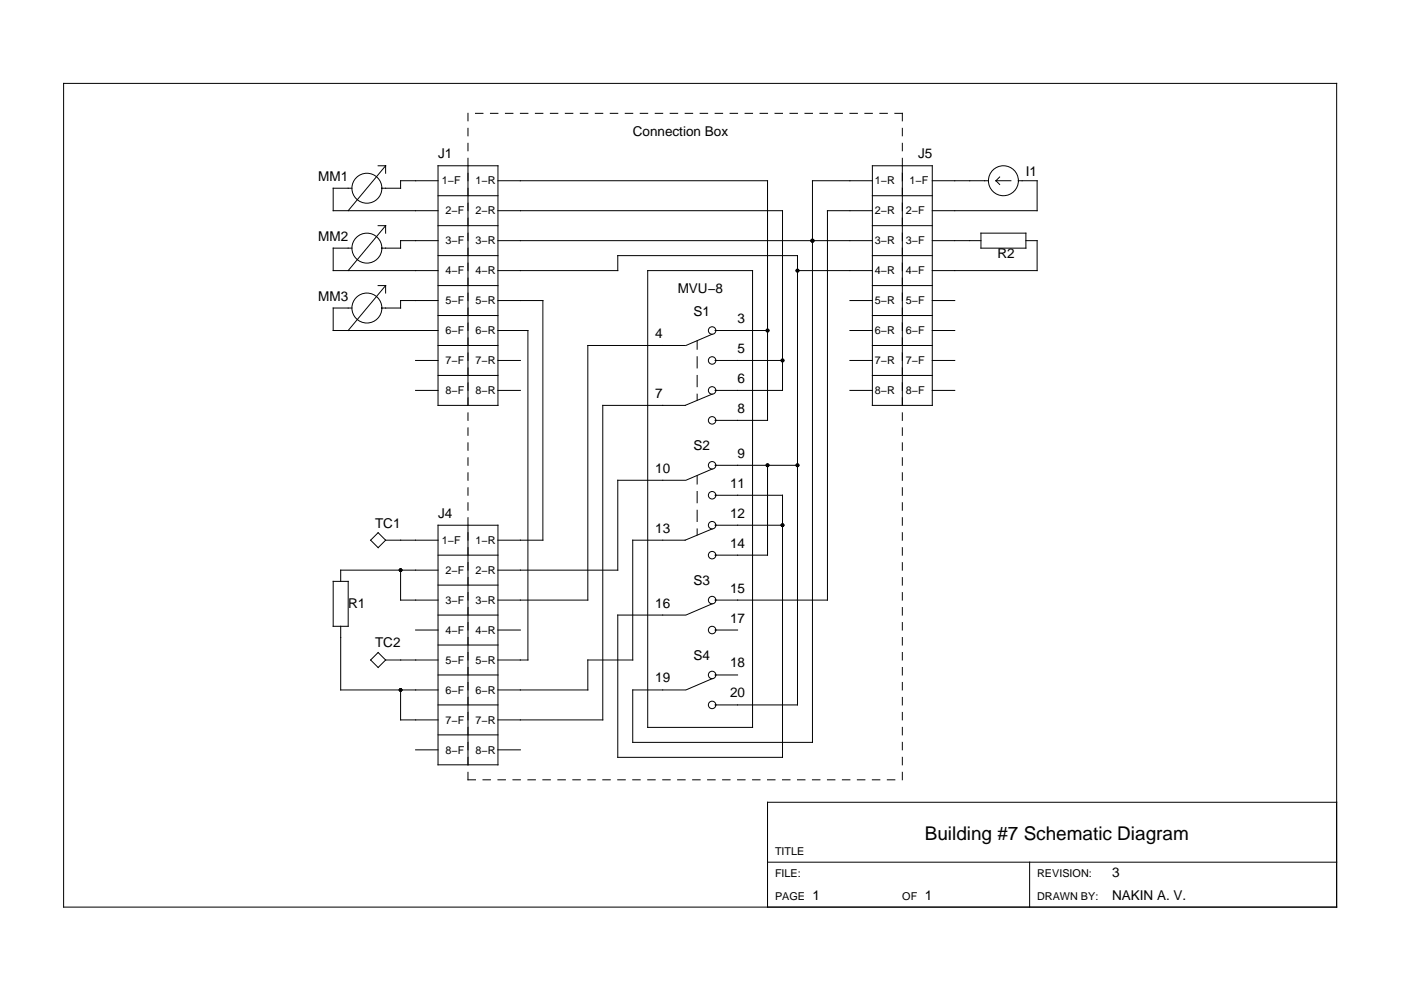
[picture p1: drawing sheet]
<svg xmlns="http://www.w3.org/2000/svg" width="297mm" height="210mm" viewBox="0 0 297 210" stroke-linecap="round" stroke-linejoin="round" font-family="sans-serif">
<g fill="none" stroke="#000" stroke-width=".21">
<path d="M13.5 17.7h269.9v174.6h-269.9zM74.6 39.9h-4v4.8h22.3M80.2 35.1h1.6M81.8 35.1v1.6M81.8 35.1l-8 9.6M92.9 38.3h-8v1.6h-3.9M92.9 35.1h12.7v50.9h-12.7zM99.2 24v1.6M99.2 27.2v1.6M99.2 30.4v1.6M99.2 33.6v52.4M100.8 24h1.6"/>
<path d="M104 24h1.6M105.6 38.3h57.1v50.8h-11.1M107.2 24h1.5M110.3 24h1.6M113.5 24h1.6M116.7 24h1.6M119.9 24h1.6M123 24h1.6M126.2 24h1.6M129.4 24h1.6M132.6 24h1.6M135.7 24h1.6"/>
<path d="M138.9 24h1.6M142.1 24h1.6M145.3 24h1.6M148.4 24h1.6M151.6 24h1.6M154.8 24h1.6M158 24h1.6M161.1 24h1.6M164.3 24h1.6M167.5 24h1.6M170.7 24h1.6M173.8 24h1.6"/>
<path d="M177 24h1.6M180.2 24h1.6M183.4 24h1.6M185 38.3h-12.7v119.1h-38.1v-11.1h11.1M185 35.1h12.7v50.9h-12.7zM186.5 24h1.6M189.7 24h1.6v1.6M191.3 27.2v1.6M191.3 30.4v1.6M191.3 33.6v52.4M197.7 38.3h11.9M211.2 38.3h3.1"/>
<path d="M211.2 38.3l.8 .8M212 37.5l-.8 .8M215.9 38.3h4v6.4h-22.2M74.6 52.6h-4v4.8h22.3M80.2 47.8h1.6M81.8 47.8l-8 9.6M81.8 47.8v1.6M92.9 51h-8v1.6h-3.9M92.9 47.8h12.7M92.9 54.2h12.7M92.9 41.5h12.7M105.6 51h79.4"/>
<path d="M105.6 44.7h60.3v38.1h-14.3M105.6 57.4h25.4v-3.2h38.1v95.3h-17.5M137.3 57.4h22.3v96.8h-22.3zM169.1 57.4h15.9M185 47.8h12.7M185 44.7h-9.6v82.5h-23.8M185 54.2h12.7M185 41.5h12.7M197.7 51h10.3M208 49.4h9.5v3.2h-9.5zM217.5 51h2.4v6.4h-22.2M74.6 65.3h-4v4.8h22.3"/>
<path d="M80.2 60.5h1.6M81.8 60.5v1.6M81.8 60.5l-8 9.6M88.1 76.4h4.8M92.9 60.5h12.7M92.9 63.7h-8v1.6h-3.9M92.9 79.6h12.7M92.9 73.3h12.7M92.9 66.9h12.7M105.6 63.7h9.5v50.8h-9.5M105.6 70.1h6.3v69.8h-6.3M105.6 76.4h4.7"/>
<path d="M145.3 73.3h-20.7v53.9h-19M147.8 72.3v1.7M147.8 75.6v2.4M147.8 79.6v2.4M151 70.9l-5.6 2.4M151.6 76.4h14.3M151.6 70.1h11.1M180.2 63.7h4.8M180.2 76.4h4.8M180.2 70.1h4.8M185 60.5h12.7M185 79.6h12.7"/>
<path d="M185 73.3h12.7M185 66.9h12.7M197.7 63.7h4.7M197.7 76.4h4.7M197.7 70.1h4.7M88.1 82.8h4.8M99.2 87.5v1.6M99.2 90.7v1.6M99.2 93.9v1.6M99.2 97.1v1.6M105.6 82.8h4.7M147.8 83.6v1.2"/>
<path d="M151 83.6l-5.7 2.4h-17.5v66.6h-22.2M151 99.4l-5.6 2.4M151.6 98.7h17.5M162.7 98.7v19h-11.1M180.2 82.8h4.8M191.3 87.5v1.6M191.3 90.7v1.6M191.3 93.9v1.6M191.3 97.1v1.6M197.7 82.8h4.7M80.2 112.9l1.6 1.6-1.6 1.6-1.6-1.6zM81.8 114.5h11.1"/>
<path d="M92.9 111.4h12.7v50.8h-12.7zM92.9 117.7h12.7M99.2 100.2v1.6M99.2 103.4v1.6M99.2 106.6v1.6M99.2 109.8v52.4M145.3 101.8h-14.3v19.1h-25.4M147.8 100.9v1.7M147.8 104.2v2.4M147.8 108.2v2.4M147.8 112.1v1.3M151 112.1l-5.7 2.4h-11.1v25.4h-9.6v6.4h-19"/>
<path d="M151.6 105h14.3v55.6h-34.9v-30.2h14.3M151.6 111.4h14.3M191.3 100.2v1.6M191.3 103.4v1.6M191.3 106.6v1.6M191.3 109.8v1.6M191.3 112.9v1.6M191.3 116.1v1.6M191.3 119.3v1.6M70.6 123.3h3.2v9.5h-3.2zM72.2 132.8v13.5h20.7M80.2 138.3l1.6 1.6-1.6 1.6-1.6-1.6z"/>
<path d="M81.8 139.9h11.1M84.9 120.9v6.3h8M88.1 133.6h4.8M92.9 120.9h-20.7v2.4M92.9 124.1h12.7M92.9 130.4h12.7M92.9 136.8h12.7M105.6 133.6h4.7M151 128l-5.6 2.4M151.6 133.6h4.8M191.3 122.5v1.6M191.3 125.6v1.6"/>
<path d="M191.3 128.8v1.6M191.3 132v1.6M191.3 135.2v1.6M191.3 138.3v1.6M84.9 146.3v6.3h8M88.1 159h4.8M92.9 155.8h12.7M92.9 149.5h12.7M92.9 143.1h12.7M105.6 159h4.7M151 143.9l-5.6 2.4M151.6 143.1h4.8"/>
<path d="M191.3 141.5v1.6M191.3 144.7v1.6M191.3 147.9v1.6M191.3 151v1.6M191.3 154.2v1.6M191.3 157.4v1.6M99.2 163.8v1.5h1.6M102.4 165.3h1.6M105.6 165.3h1.6M108.7 165.3h1.6M111.9 165.3h1.6M115.1 165.3h1.6"/>
<path d="M118.3 165.3h1.6M121.5 165.3h1.5M124.6 165.3h1.6M127.8 165.3h1.6M131 165.3h1.6M134.2 165.3h1.5M137.3 165.3h1.6M140.5 165.3h1.6M143.7 165.3h1.6M146.9 165.3h1.5M150 165.3h1.6M153.2 165.3h1.6"/>
<path d="M156.4 165.3h1.6M159.6 165.3h1.5M162.7 165.3h1.6M165.9 165.3h1.6M169.1 165.3h1.6M172.3 165.3h1.5M175.4 165.3h1.6M178.6 165.3h1.6M181.8 165.3h1.6M185 165.3h1.5M188.1 165.3h1.6M191.3 160.6v1.6"/>
<path d="M191.3 163.8v1.5M283.4 170.1h-120.7v22.2M162.7 182.8h120.7M218.3 182.8v9.5"/>
<circle cx="77.8" cy="39.9" r="3.2"/>
<circle cx="212.7" cy="38.3" r="3.2"/>
<circle cx="77.8" cy="52.6" r="3.2"/>
<circle cx="77.8" cy="65.3" r="3.2"/>
<circle cx="151" cy="70.1" r=".79"/>
<circle cx="151" cy="76.4" r=".79"/>
<circle cx="151" cy="82.8" r=".79"/>
<circle cx="151" cy="89.1" r=".79"/>
<circle cx="151" cy="98.7" r=".79"/>
<circle cx="151" cy="111.4" r=".79"/>
<circle cx="151" cy="105" r=".79"/>
<circle cx="151" cy="117.7" r=".79"/>
<circle cx="151" cy="127.2" r=".79"/>
<circle cx="151" cy="133.6" r=".79"/>
<circle cx="151" cy="149.5" r=".79"/>
<circle cx="151" cy="143.1" r=".79"/>
</g>
<g fill="#000">
<circle cx="169.1" cy="57.4" r=".4"/>
<circle cx="172.3" cy="51" r=".4"/>
<circle cx="162.7" cy="70.1" r=".4"/>
<circle cx="165.9" cy="76.4" r=".4"/>
<circle cx="162.7" cy="98.7" r=".4"/>
<circle cx="169.1" cy="98.7" r=".4"/>
<circle cx="165.9" cy="111.4" r=".4"/>
<circle cx="84.9" cy="120.9" r=".4"/>
<circle cx="84.9" cy="146.3" r=".4"/>
</g>
<text font-size="4" x="196.1" y="178">Building #7 Schematic Diagram</text>
<g font-size="2.9">
<text x="134.2" y="28.8">Connection Box</text>
<text x="92.9" y="33.6">J1</text>
<text x="194.6" y="33.6">J5</text>
<text x="67.5" y="38.3">MM1</text>
<text x="217.5" y="37.2">I1</text>
<text x="67.5" y="51">MM2</text>
<text x="211.5" y="54.7">R2</text>
<text x="67.5" y="63.7">MM3</text>
<text x="143.7" y="62.1">MVU−8</text>
<text x="138.9" y="71.7">4</text>
<text x="147" y="66.9">S1</text>
<text x="156.4" y="68.5">3</text>
<text x="156.4" y="74.8">5</text>
<text x="156.4" y="81.2">6</text>
<text x="138.9" y="84.4">7</text>
<text x="156.4" y="87.5">8</text>
<text x="147" y="95.5">S2</text>
<text x="138.9" y="100.2">10</text>
<text x="156.4" y="97.1">9</text>
<text x="154.8" y="103.4">11</text>
<text x="79.5" y="111.9">TC1</text>
<text x="92.9" y="109.8">J4</text>
<text x="138.9" y="112.9">13</text>
<text x="154.8" y="109.8">12</text>
<text x="154.8" y="116.1">14</text>
<text x="147" y="124.1">S3</text>
<text x="154.8" y="125.6">15</text>
<text x="73.8" y="128.8">R1</text>
<text x="138.9" y="128.8">16</text>
<text x="154.8" y="132">17</text>
<text x="79.5" y="137.3">TC2</text>
<text x="147" y="139.9">S4</text>
<text x="154.8" y="141.5">18</text>
<text x="138.9" y="144.7">19</text>
<text x="154.8" y="147.9">20</text>
<text x="235.8" y="186">3</text>
<text x="172.3" y="190.7">1</text>
<text x="196.1" y="190.7">1</text>
<text x="235.8" y="190.7">NAKIN A. V.</text>
</g>
<g font-size="2.3">
<text x="93.7" y="39.1">1−F</text>
<text x="100.8" y="39.1">1−R</text>
<text x="185.5" y="39.1">1−R</text>
<text x="192.9" y="39.1">1−F</text>
<text x="94.5" y="45.5">2−F</text>
<text x="100.8" y="45.5">2−R</text>
<text x="185.5" y="45.5">2−R</text>
<text x="192.1" y="45.5">2−F</text>
<text x="94.5" y="51.8">3−F</text>
<text x="100.8" y="51.8">3−R</text>
<text x="185.5" y="51.8">3−R</text>
<text x="192.1" y="51.8">3−F</text>
<text x="94.5" y="58.2">4−F</text>
<text x="100.8" y="58.2">4−R</text>
<text x="185.5" y="58.2">4−R</text>
<text x="192.1" y="58.2">4−F</text>
<text x="94.5" y="64.5">5−F</text>
<text x="100.8" y="64.5">5−R</text>
<text x="185.5" y="64.5">5−R</text>
<text x="192.1" y="64.5">5−F</text>
<text x="94.5" y="70.9">6−F</text>
<text x="100.8" y="70.9">6−R</text>
<text x="185.5" y="70.9">6−R</text>
<text x="192.1" y="70.9">6−F</text>
<text x="94.5" y="77.2">7−F</text>
<text x="100.8" y="77.2">7−R</text>
<text x="185.5" y="77.2">7−R</text>
<text x="192.1" y="77.2">7−F</text>
<text x="94.5" y="83.6">8−F</text>
<text x="100.8" y="83.6">8−R</text>
<text x="185.5" y="83.6">8−R</text>
<text x="192.1" y="83.6">8−F</text>
<text x="93.7" y="115.3">1−F</text>
<text x="100.8" y="115.3">1−R</text>
<text x="94.5" y="121.7">2−F</text>
<text x="100.8" y="121.7">2−R</text>
<text x="94.5" y="128">3−F</text>
<text x="100.8" y="128">3−R</text>
<text x="94.5" y="134.4">4−F</text>
<text x="100.8" y="134.4">4−R</text>
<text x="94.5" y="140.7">5−F</text>
<text x="100.8" y="140.7">5−R</text>
<text x="94.5" y="147.1">6−F</text>
<text x="100.8" y="147.1">6−R</text>
<text x="94.5" y="153.4">7−F</text>
<text x="100.8" y="153.4">7−R</text>
<text x="94.5" y="159.8">8−F</text>
<text x="100.8" y="159.8">8−R</text>
<text x="164.3" y="186">FILE:</text>
<text x="164.3" y="181.2">TITLE</text>
<text x="219.9" y="186">REVISION:</text>
<text x="164.3" y="190.7">PAGE</text>
<text x="191.3" y="190.7">OF</text>
<text x="219.9" y="190.7">DRAWN BY:</text>
</g>
</svg>
